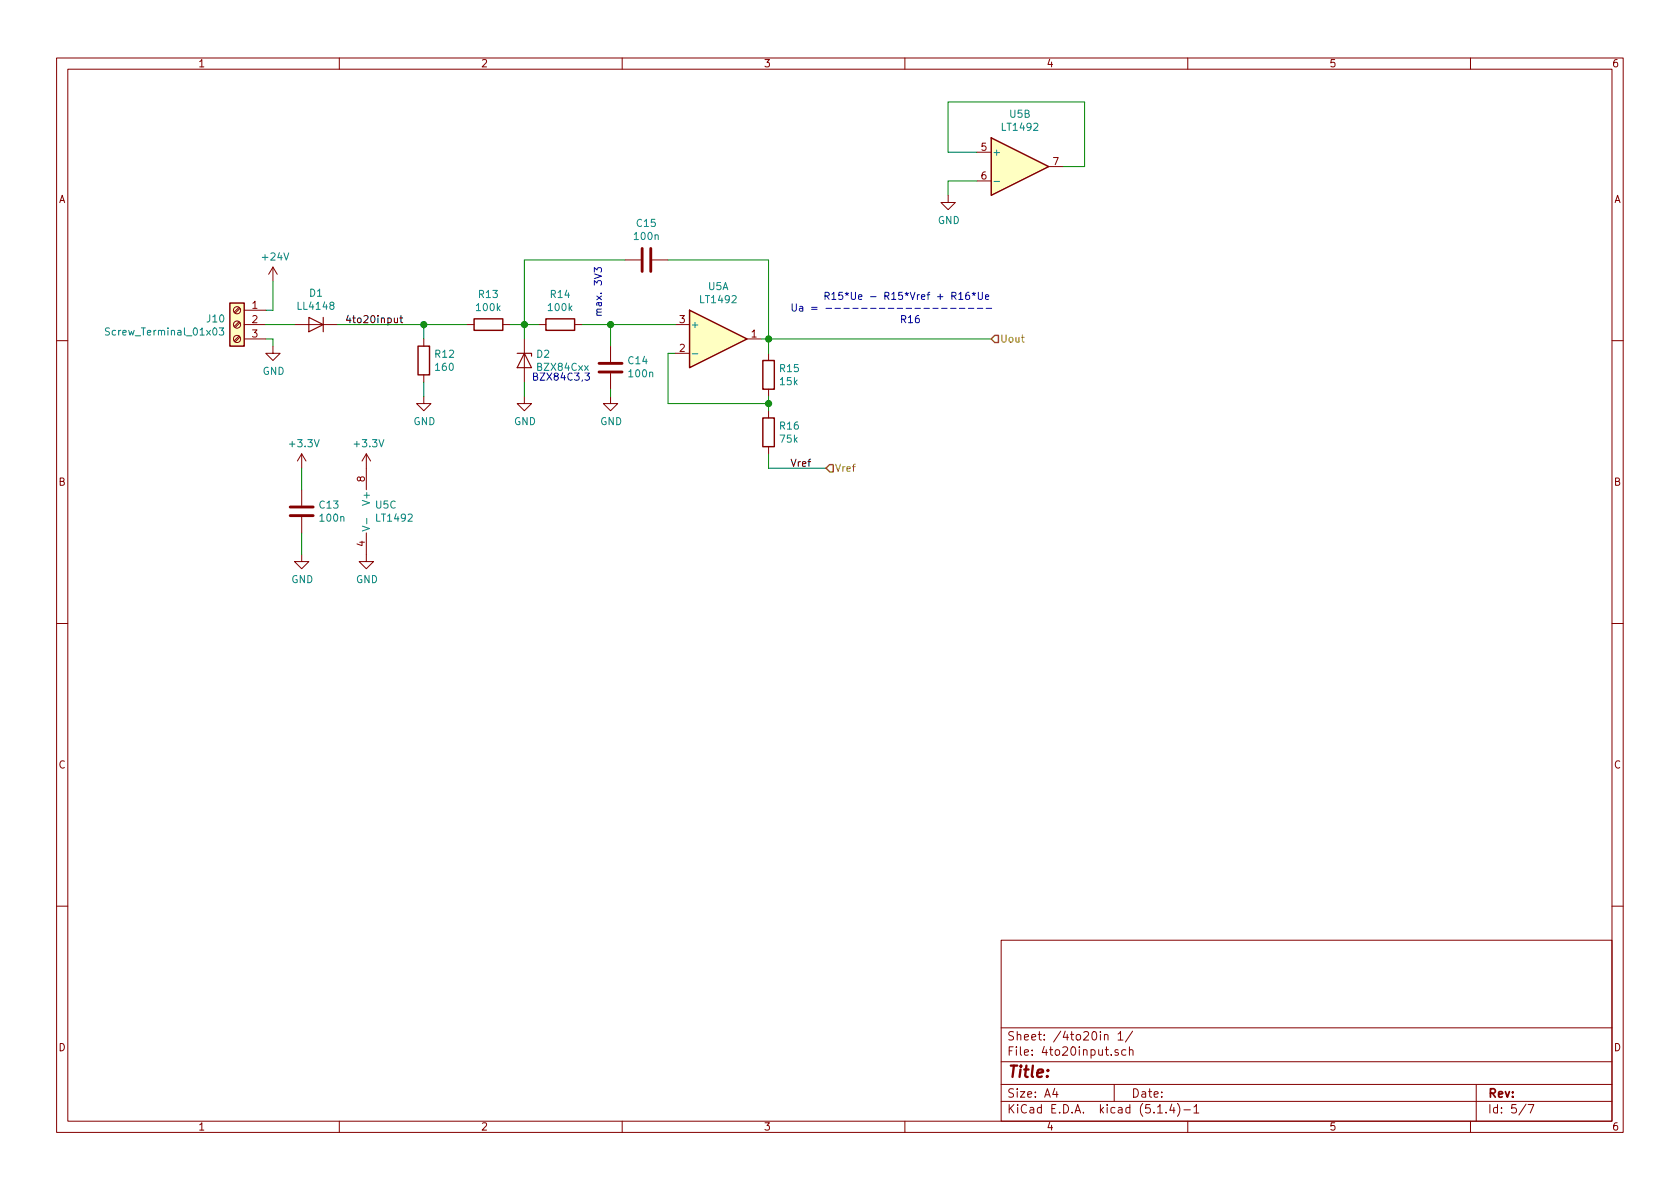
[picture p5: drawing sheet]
<svg xmlns="http://www.w3.org/2000/svg" width="297mm" height="210mm" viewBox="0 0 297 210" stroke-linecap="round" stroke-linejoin="round" font-family="sans-serif">
<g fill="none" stroke="#840000" stroke-width=".18">
<path d="M10 10.3h277v189.9h-277zM12 12.2h273v186.1h-273zM60 10.3v1.9M110 10.3v1.9M160 10.3v1.9M210 10.3v1.9M260 10.3v1.9M167.6 34.5v1.3h1.3l-1.3 1.3-1.2-1.3h1.2M172.7 26.9h2.6M172.7 32h2.6M185.4 29.5h2.6M42.3 59.4l-.9 .9"/>
<path d="M42.3 56.9l-.9 .8M42.3 54.4l-.9 .8M42.4 59.6l-.8 .8M42.4 57.1l-.8 .8M42.4 54.5l-.8 .9M43.2 54.9h3.8M43.2 57.4h3.8M43.2 59.9h3.8M48.3 47.2l-.8 1.3M48.3 47.2v2.6M48.3 47.2l.7 1.3M52.1 57.4h7.6"/>
<path d="M74.9 59.9v1.3M82.5 57.4h1.3M88.9 57.4h1.3M92.7 59.9v7.7M95.2 57.4h1.3M101.6 57.4h1.3M110.5 46h2.8M115.3 46h2.8M119.4 57.4h2.5M132.1 59.9h2.5M10 60.2h2M48.3 61.2v1.3h1.2l-1.2 1.2-1.3-1.2h1.3"/>
<path d="M74.9 70.1v1.3h1.3l-1.3 1.2-1.2-1.2h1.2M74.9 66.3v1.3M92.7 70.1v1.3h1.3l-1.3 1.2-1.3-1.2h1.3M107.9 70.1v1.3h1.3l-1.3 1.2-1.2-1.2h1.2M107.9 61.2v2.8M107.9 66v2.8M119.4 62.5h2.5M135.9 62.5v1.2M135.9 68.8v1.3M135.9 72.6v1.3M135.9 79v1.3M285 60.2h2"/>
<path d="M53.3 98v1.3h1.3l-1.3 1.3-1.2-1.3h1.2M53.3 80.3l-.7 1.2M53.3 80.3v2.5M53.3 86.6v2.8M53.3 91.4v2.8M53.3 80.3l.8 1.2M64.8 94.2v5.1h1.2l-1.2 1.3-1.3-1.3h1.3M64.8 80.3l-.8 1.2M64.8 80.3v6.3M64.8 80.3l.7 1.2M10 110.3h2M285 110.3h2"/>
<path d="M10 160.2h2M177 166.3h108v32h-108zM285 160.2h2M60 198.3v1.9M110 198.3v1.9M160 198.3v1.9M177 194.8h108M177 191.8h108M177 187.8h108M177 181.8h108M186.5 192.5l-.4 1h1M186.8 193v1"/>
<path d="M195.3 183.1v-.1a.37 .37 0 0 1 .6 .1v.8M195.3 182.9v1M197 191.8v3M197.7 185.7l-.4-.1-.2 .2 .1 .2 .5 .2v.3h-.6M197.7 182.8l.4-.4v1.5M197.7 183.9h.9M199.1 185.7l-.5-.1-.3 .3 .1 .6 .2 .1 .5-.1M199.7 185.7l.2-.1 .4 .1v.9M199.7 185.1v1.5M200.3 182.3l-1.3 2M204.7 196.8h.8M206.2 196.7v.1"/>
<path d="M207.2 195.2l-.4 1.1h.9M207.5 195.8v1M208.2 195.1a1.71 1.71 0 0 1 0 2.3M209.3 196.3h1.2M210 198.3v1.9M211.1 195.8l.4-.5v1.5M211.1 196.8h.9M260 198.3v1.9M261 191.8v6.5M269.8 195.2l-1.2 2M270.2 195.3h1l-.6 1.5"/>
<circle cx="41.9" cy="57.4" r=".63"/>
<circle cx="41.9" cy="59.9" r=".63"/>
<circle cx="41.9" cy="54.9" r=".63"/>
</g>
<g fill="#ffffc2" stroke="#ffffc2" stroke-width=".18">
<path d="M40.6 53.6h2.6v7.6h-2.6z"/>
<path d="M175.3 24.4l10.1 5.1-10.1 5z"/>
<path d="M121.9 54.9l10.2 5-10.2 5.1z"/>
</g>
<path d="M175.3 24.4l10.1 5.1-10.1 5zM40.6 53.6h2.6v7.6h-2.6zM83.8 56.4h5.1v2h-5.1zM96.5 56.4h5.1v2h-5.1zM121.9 54.9l10.2 5-10.2 5.1zM73.9 61.2h2v5.1h-2zM134.9 63.7h2v5.1h-2zM134.9 73.9h2v5.1h-2z" fill="none" stroke="#840000" stroke-width=".25"/>
<path d="M175.7 32.1h1M19.4 58.1l-.5-.1-.2 .1v.4l.6 .3 .1 .2-.3 .3-.5-.1M38.8 58h.7l-.4 .5 .4 .1-.1 .6-.4 .1-.2-.2M122.4 62.6h1M64.1 93l1.2 .5-1.2 .4M64.8 91.7v.9" fill="none" stroke="#008484" stroke-width=".18"/>
<path d="M54.6 56.1l2.5 1.3-2.5 1.3zM57.1 56.1v2.6M91.4 62.5h2.6v.5M92.7 62.5l1.3 2.5h-2.6z" fill="none" stroke="#840000" stroke-width=".2"/>
<path d="M113.5 43.9v4.1M115.1 43.9v4.1M105.9 64.3h4.1M105.9 65.8h4.1M51.3 91.2h4.1M51.3 89.7h4.1" fill="none" stroke="#840000" stroke-width=".51"/>
<g fill="none" stroke="#008400" stroke-width=".18">
<path d="M172.7 26.9h-5.1v-8.9h24.2v11.5h-3.8M172.7 32h-5.1v2.5M47 57.4h5.1M47 59.9h1.3v1.3M48.3 49.8v5.1h-1.3M59.7 57.4h22.8M74.9 57.4v2.5M90.2 57.4h5M102.9 57.4h16.5M107.9 57.4v3.8M110.5 46h-17.8v13.9M118.1 46h17.8v16.5"/>
<path d="M134.6 59.9h40.7M74.9 67.6v2.5M92.7 67.6v2.5M107.9 68.8v1.3M119.4 62.5h-1.3v8.9h17.8M135.9 70.1v2.5M53.3 82.8v3.8M53.3 94.2v3.8M135.9 80.3v2.5h10.1"/>
</g>
<path d="M175.3 59.9l.6-.6h.6v1.3h-.6zM146 82.8l.7-.6h.6v1.2h-.6z" fill="none" stroke="#848400" stroke-width=".25"/>
<path d="M69.7 56.2l.1 .8 .3 .1 .2-.2M70.3 56.2v.9M70.7 56.2h.5M70.9 55.8v1.1l.3 .2" fill="none" stroke="#000" stroke-width=".18"/>
<g fill="none" stroke="#0000c2" stroke-width=".18">
<path d="M105.1 48.1v-.8l.5 .4 .1-.3h.6v.5l-.1 .2M140.1 53.7v1.1l.2 .2h.4l.1-.2v-1.1M141.4 54.2h.5v.8M141.9 54.5h-.4l-.2 .2 .1 .3h.5M143.5 54.4h1M143.5 54.7h1M146 54.5h1M147.6 54.5h1M149.2 54.5h1M150.8 54.5h.9M152.3 54.5h1M153.9 54.5h1"/>
<path d="M155.5 54.5h1M157 54.5h1M158.6 54.5h1M159.4 56.5l.7-.1v-.5l-.7-.1v1.3M159.7 56.5l.4 .6M160.2 54.5h1M160.6 56.2l.4-.4v1.3M160.6 57.1h.8M161.8 54.5h.9M162.4 55.8l-.3 .1a.87 .87 0 0 0 0 1.2l.4-.2v-.5l-.4-.1-.3 .2M163.3 54.5h1M164.9 54.5h1"/>
<path d="M165.8 52.5h.9M166.5 54.5h1M168.1 54.5h.9M168.3 52.3l.7-.1v-.4l-.7-.1v1.3M168.6 52.3l.4 .7M169.5 52l.4-.3v1.3M169.5 53h.8M169.6 54.5h1M171.2 54.5h1M171.3 51.7l-.3 .1a.87 .87 0 0 0 0 1.2l.4-.2v-.5l-.4-.1-.3 .2M171.9 51.9l.3 .1 .3-.1M172 52.2l.2-.2 .2 .2"/>
<path d="M172.2 51.7v.3M172.8 54.5h1M173 51.7v1l.2 .3h.3l.2-.3v-1M174.2 52.5l.6-.1v-.2l-.4-.1-.2 .2 .1 .6h.5M174.3 54.5h1M103.4 66h.8l-.4 .4 .3 .2 .1 .4-.2 .2-.6-.1"/>
</g>
<g fill="#008400" stroke="#008400" stroke-width=".25">
<circle cx="108" cy="57.4" r=".51"/>
<circle cx="135.9" cy="59.9" r=".51"/>
<circle cx="92.7" cy="57.4" r=".51"/>
<circle cx="135.9" cy="71.4" r=".51"/>
<circle cx="74.9" cy="57.4" r=".51"/>
</g>
<text font-size="2.8" fill="#840000" x="178" y="190.5">Title:</text>
<g font-size="2.1" fill="#840000">
<text x="178" y="184">Sheet: /4to20in 1/</text>
<text x="178" y="186.7">File: 4to20input.sch</text>
<text x="178" y="196.9">KiCad E.D.A. kicad (5.1.4)-1</text>
<text x="178" y="194.1">Size: A4</text>
<text x="200" y="194.1">Date:</text>
<text x="263" y="194.1">Rev:</text>
<text x="263" y="196.9">Id: 5/7</text>
</g>
<g font-size="1.8" fill="#840000">
<text x="35" y="11.9">1</text>
<text x="85" y="11.9">2</text>
<text x="135" y="11.9">3</text>
<text x="185" y="11.9">4</text>
<text x="235" y="11.9">5</text>
<text x="285" y="11.9">6</text>
<text x="173.5" y="26.7">5</text>
<text x="186.2" y="29.2">7</text>
<text x="10.4" y="35.9">A</text>
<text x="173.5" y="31.7">6</text>
<text x="285.4" y="35.9">A</text>
<text x="44.6" y="54.6">1</text>
<text x="44.6" y="57.1">2</text>
<text x="44.6" y="59.7">3</text>
<text x="120.2" y="57.1">3</text>
<text x="132.9" y="59.7">1</text>
<text x="120.2" y="62.2">2</text>
<text x="10.4" y="85.9">B</text>
<text x="64.5" y="85.2" transform="rotate(-90 64.5 85.2)">8</text>
<text x="285.4" y="85.9">B</text>
<text x="64.5" y="96.6" transform="rotate(-90 64.5 96.6)">4</text>
<text x="10.4" y="135.9">C</text>
<text x="285.4" y="135.9">C</text>
<text x="10.4" y="185.9">D</text>
<text x="285.4" y="185.9">D</text>
<text x="35" y="199.9">1</text>
<text x="85" y="199.9">2</text>
<text x="135" y="199.9">3</text>
<text x="185" y="199.9">4</text>
<text x="235" y="199.9">5</text>
<text x="285" y="199.9">6</text>
</g>
<g font-size="1.8" fill="#008484">
<text x="177.3" y="23.1">LT1492</text>
<text x="178.6" y="20.8">U5B</text>
<text x="175.4" y="27.6">+</text>
<text x="112.6" y="40.1">C15</text>
<text x="165.8" y="39.6">GND</text>
<text x="46.6" y="46.1">+24V</text>
<text x="112.3" y="42.4">100n</text>
<text x="54.8" y="52.5">D1</text>
<text x="84.7" y="52.7">R13</text>
<text x="97.4" y="52.7">R14</text>
<text x="124" y="53.6">LT1492</text>
<text x="125.2" y="51.3">U5A</text>
<text x="19.4" y="59.3">Screw_Terminal_01x03</text>
<text x="36.7" y="57">J10</text>
<text x="52.8" y="54.8">LL4148</text>
<text x="84.4" y="55">100k</text>
<text x="97.1" y="55">100k</text>
<text x="122" y="58">+</text>
<text x="77" y="63.3">R12</text>
<text x="77.1" y="65.6">160</text>
<text x="94.9" y="63.3">D2</text>
<text x="95.1" y="65.6">BZX84Cxx</text>
<text x="111.2" y="64.4">C14</text>
<text x="137.9" y="65.8">R15</text>
<text x="46.4" y="66.3">GND</text>
<text x="111.3" y="66.7">100n</text>
<text x="138" y="68.1">15k</text>
<text x="73.1" y="75.2">GND</text>
<text x="90.9" y="75.2">GND</text>
<text x="106.1" y="75.2">GND</text>
<text x="137.9" y="76">R16</text>
<text x="51.4" y="79.1">+3.3V</text>
<text x="62.8" y="79.1">+3.3V</text>
<text x="138" y="78.3">75k</text>
<text x="56.5" y="89.9">C13</text>
<text x="65.4" y="88.9" transform="rotate(-90 65.4 88.9)">V+</text>
<text x="66.5" y="89.9">U5C</text>
<text x="56.7" y="92.2">100n</text>
<text x="66.7" y="92.2">LT1492</text>
<text x="51.5" y="103.1">GND</text>
<text x="62.9" y="103.1">GND</text>
</g>
<g font-size="1.8" fill="#0000c2">
<text x="142.7" y="53">R15*Ue - R15*Vref + R16*Ue</text>
<text x="106.4" y="56.1" transform="rotate(-90 106.4 56.1)">max. 3V3</text>
<text x="94" y="67.3">BZX84C3,3</text>
</g>
<g font-size="1.8">
<text x="61" y="57.1">4to20input</text>
<text x="139.7" y="82.5">Vref</text>
</g>
<g font-size="1.8" fill="#848400">
<text x="176.8" y="60.6">Uout</text>
<text x="147.6" y="83.4">Vref</text>
</g>
</svg>
